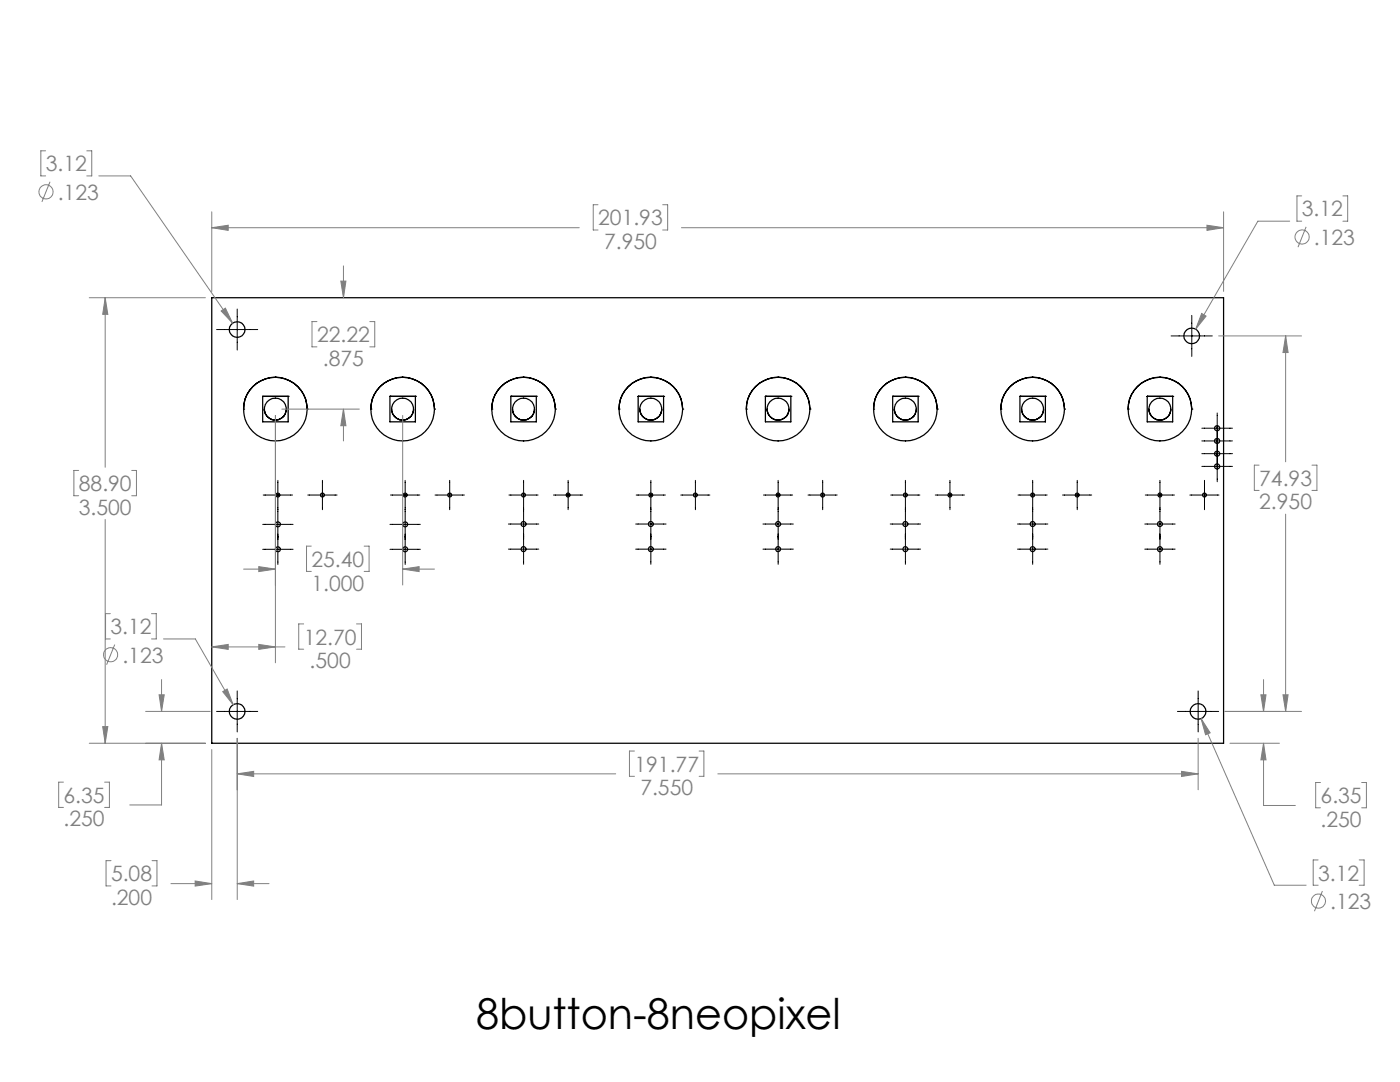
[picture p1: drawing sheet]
<svg xmlns="http://www.w3.org/2000/svg" width="279mm" height="216mm" viewBox="0 0 279 216" stroke-linecap="round" stroke-linejoin="round" font-family="sans-serif">
<g fill="none" stroke="#000" stroke-width=".25">
<path d="M42.3 59.4h201.9v88.9h-201.9zM52.4 79.1h5.1M52.4 79.1v5.1h5.1v-5.1M52.4 79.1h.1M55 75.3a6.3 6.3 0 0 0-6.4 6.3M55 75.3a6.4 6.4 0 0 1 6.3 6.3M55 75.3h.1M57.5 79.1h.1M77.8 79.1h.1M77.8 79.1h5.1M77.8 79.1v5.1h5.1v-5.1M80.4 75.3h.1"/>
<path d="M80.4 75.3a6.3 6.3 0 0 0-6.4 6.3M80.4 75.3a6.4 6.4 0 0 1 6.3 6.3M82.9 79.1h.1M102 79.1h.1M102 79.1h5M102 79.1v5.1h5v-5.1M104.5 75.3h.1M104.5 75.3a6.3 6.3 0 0 0-6.4 6.3M104.5 75.3a6.4 6.4 0 0 1 6.3 6.3M107 79.1h.1M127.4 79.1h.1M127.4 79.1h5"/>
<path d="M127.4 79.1v5.1h5v-5.1M129.9 75.3h.1M129.9 75.3a6.3 6.3 0 0 0-6.4 6.3M129.9 75.3a6.4 6.4 0 0 1 6.3 6.3M132.4 79.1h.1M152.8 79.1h.1M152.8 79.1h5M152.8 79.1v5.1h5v-5.1M155.3 75.3h.1M155.3 75.3a6.4 6.4 0 0 1 6.3 6.3M155.3 75.3a6.3 6.3 0 0 0-6.4 6.3M157.8 79.1h.1"/>
<path d="M178.2 79.1h.1M178.2 79.1h5M178.2 79.1v5.1h5v-5.1M180.7 75.3h.1M180.7 75.3a6.3 6.3 0 0 0-6.4 6.3M180.7 75.3a6.4 6.4 0 0 1 6.3 6.3M183.2 79.1h.1M203.6 79.1h.1M203.6 79.1h5M203.6 79.1v5.1h5v-5.1M206.1 75.3h.1M206.1 75.3a6.3 6.3 0 0 0-6.4 6.3"/>
<path d="M206.1 75.3a6.4 6.4 0 0 1 6.3 6.3M208.6 79.1h.1M229 79.1h.1M229 79.1h5M229 79.1v5.1h5v-5.1M231.5 75.3a6.3 6.3 0 0 0-6.4 6.3M231.5 75.3a6.4 6.4 0 0 1 6.3 6.3M231.5 75.3h.1M234 79.1h.1M48.6 81.6h.1M52.7 81.6a2.22 2.22 0 0 0 2.3 2.2M55 83.8h.1"/>
<path d="M57.1 81.6a2.16 2.16 0 0 1-2.1 2.2M61.3 81.6h.1M74 81.6h.1M78.1 81.6a2.22 2.22 0 0 0 2.3 2.2M80.4 83.8h.1M82.5 81.6a2.16 2.16 0 0 1-2.1 2.2M86.7 81.6h.1M98.1 81.6h.1M102.3 81.6a2.22 2.22 0 0 0 2.2 2.2M104.5 83.8h.1M106.7 81.6a2.16 2.16 0 0 1-2.2 2.2M110.8 81.6h.1"/>
<path d="M123.5 81.6h.1M127.7 81.6a2.22 2.22 0 0 0 2.2 2.2M129.9 83.8h.1M132.1 81.6a2.16 2.16 0 0 1-2.2 2.2M136.2 81.6h.1M148.9 81.6h.1M153.1 81.6a2.22 2.22 0 0 0 2.2 2.2M155.3 83.8h.1M157.5 81.6a2.16 2.16 0 0 1-2.2 2.2M161.6 81.6h.1M174.3 81.6h.1M178.5 81.6a2.22 2.22 0 0 0 2.2 2.2"/>
<path d="M180.7 83.8h.1M182.9 81.6a2.16 2.16 0 0 1-2.2 2.2M187 81.6h.1M199.7 81.6h.1M203.9 81.6a2.22 2.22 0 0 0 2.2 2.2M206.1 83.8h.1M208.3 81.6a2.16 2.16 0 0 1-2.2 2.2M212.4 81.6h.1M225.1 81.6h.1M229.3 81.6a2.22 2.22 0 0 0 2.2 2.2M231.5 83.8h.1M233.7 81.6a2.16 2.16 0 0 1-2.2 2.2"/>
<path d="M237.8 81.6h.1"/>
<circle cx="47.3" cy="65.8" r="1.56"/>
<circle cx="237.8" cy="67" r="1.56"/>
<circle cx="54.9" cy="81.6" r="6.4"/>
<circle cx="54.9" cy="81.6" r="2.19"/>
<circle cx="55.5" cy="98.8" r=".39"/>
<circle cx="64.3" cy="98.8" r=".39"/>
<circle cx="80.3" cy="81.6" r="6.4"/>
<circle cx="80.3" cy="81.6" r="2.19"/>
<circle cx="80.9" cy="98.8" r=".39"/>
<circle cx="89.7" cy="98.8" r=".39"/>
<circle cx="104.5" cy="98.8" r=".38"/>
<circle cx="104.5" cy="81.6" r="6.4"/>
<circle cx="104.5" cy="81.6" r="2.19"/>
<circle cx="113.4" cy="98.8" r=".38"/>
<circle cx="129.9" cy="98.8" r=".38"/>
<circle cx="129.9" cy="81.6" r="6.4"/>
<circle cx="129.9" cy="81.6" r="2.19"/>
<circle cx="138.8" cy="98.8" r=".38"/>
<circle cx="155.3" cy="98.8" r=".38"/>
<circle cx="155.3" cy="81.6" r="6.4"/>
<circle cx="155.3" cy="81.6" r="2.19"/>
<circle cx="164.2" cy="98.8" r=".38"/>
<circle cx="180.7" cy="98.8" r=".38"/>
<circle cx="180.7" cy="81.6" r="6.4"/>
<circle cx="180.7" cy="81.6" r="2.19"/>
<circle cx="189.6" cy="98.8" r=".38"/>
<circle cx="206.1" cy="98.8" r=".38"/>
<circle cx="206.1" cy="81.6" r="6.4"/>
<circle cx="206.1" cy="81.6" r="2.19"/>
<circle cx="215" cy="98.8" r=".38"/>
<circle cx="231.5" cy="98.8" r=".38"/>
<circle cx="231.5" cy="81.6" r="6.4"/>
<circle cx="231.5" cy="81.6" r="2.19"/>
<circle cx="240.4" cy="98.8" r=".38"/>
<circle cx="242.9" cy="88" r=".51"/>
<circle cx="242.9" cy="90.5" r=".51"/>
<circle cx="242.9" cy="85.5" r=".51"/>
<circle cx="242.9" cy="93.1" r=".51"/>
<circle cx="55.5" cy="104.6" r=".5"/>
<circle cx="55.5" cy="109.6" r=".5"/>
<circle cx="80.9" cy="104.6" r=".5"/>
<circle cx="80.9" cy="109.6" r=".5"/>
<circle cx="104.5" cy="109.6" r=".5"/>
<circle cx="104.5" cy="104.6" r=".5"/>
<circle cx="129.9" cy="109.6" r=".5"/>
<circle cx="129.9" cy="104.6" r=".5"/>
<circle cx="155.3" cy="109.6" r=".5"/>
<circle cx="155.3" cy="104.6" r=".5"/>
<circle cx="180.7" cy="109.6" r=".5"/>
<circle cx="180.7" cy="104.6" r=".5"/>
<circle cx="206.1" cy="109.6" r=".5"/>
<circle cx="206.1" cy="104.6" r=".5"/>
<circle cx="231.5" cy="109.6" r=".5"/>
<circle cx="231.5" cy="104.6" r=".5"/>
<circle cx="47.3" cy="142" r="1.56"/>
<circle cx="239.1" cy="142" r="1.56"/>
</g>
<g fill="none" stroke="#808080" stroke-width=".2">
<path d="M9.1 30.1h-1v5h1M10 36.3l-1.6 4M17.3 30.1h1v5h-1M19.7 35.1h6.4l20.3 29.4M259.8 39.1h-1v5h1M268 39.1h1v5h-1M17.8 59.4h23.2M21 59.4l.5 3.3h-1zM21 59.4v33.8M42.3 45.4l3.2-.5v1.1zM42.3 42.3v15.8M42.3 45.4h73.3"/>
<path d="M68 56.1h1l-.5 3.3zM68.5 53.1v6.3M119.3 40.9h-.9v5h.9M132.3 40.9h.9v5h-.9M136 45.4h108.2M240.9 44.9l3.3 .5-3.3 .6zM244.2 42.3v15.8M257.4 44.1h-6.4l-12.4 21.6M260.7 45.3l-1.7 4M44.1 62.1l.9-.6 1.4 3zM63.3 64.2h-1v5h1M73.8 64.2h1v5h-1"/>
<path d="M239.8 62.5l.9 .6-2.1 2.6zM243.2 67h16.6M256.6 67v25.1M256.6 67l.5 3.3h-1.1zM15.7 93.9h-1v5h1M26.3 93.9h.9v5h-.9M55 82.9v49.4M56.2 81.6h15.5M68.5 81.6l.5 3.3h-1zM68.5 81.6v6.4M80.4 82.9v33.8M251.3 92.8h-1v5.1h1"/>
<path d="M261.8 92.8h1v5.1h-1M21 103.6v44.7M48.6 113.6h6.4M51.6 113.1l3.4 .5-3.4 .5zM62.1 109h-.9v5h.9M72.7 109h1v5h-1M80.4 113.6l3.2-.5v1zM80.4 113.6h6.3M256.6 102.6v39.4M22 122.4h-.9v5.1h.9M22.9 128.6l-1.6 4M30.2 122.4h1v5.1h-1"/>
<path d="M31.8 138.6h1l-.6 3.4zM32.2 135.6v6.4M32.6 127.5h6.4l7.5 13.1M42.3 129.1l3.2-.5v1zM42.3 129.1h14.6M44.4 138l.9-.5 1.2 3.1zM51.6 128.6l3.4 .5-3.4 .5zM60.6 124.5h-1v5h1M71.2 124.5h.9v5h-.9M251.6 138.6h1.1l-.5 3.4zM252.2 135.6v6.4M256 138.6h1.1l-.5 3.4z"/>
<path d="M12.7 156.1h-1v5h1M17.8 148.3h23.2M20.5 145h1l-.5 3.3zM20.9 156.1h.9v5h-.9M29.1 142h12.8M32.2 148.3l.6 3.3h-1zM32.2 148.3v12.3h-6.3M42.3 149.6v29.9M47.3 147.3v32.2M47.3 154.4h75.6M47.3 154.4l3.3-.5v1zM126.6 149.9h-1v5h1"/>
<path d="M139.5 149.9h1v5h-1M143.3 154.4h95.8M235.8 153.9l3.3 .5-3.3 .5zM239.1 147.3v10.3M239.7 143.4l1.8 2.8-.9 .4zM239.7 143.4l14.6 33.2h6.4M244.5 142h15.3M245.5 148.3h9.8M252.2 148.3l.5 3.3h-1.1zM252.2 148.3v12.4h6.3M263.5 156.1h-.9v5.1h.9M271.7 156.1h1v5.1h-1"/>
<path d="M22.2 171.7h-1v5.1h1M30.3 171.7h1v5.1h-1M34.1 176.3h8.2M38.9 175.8l3.4 .5-3.4 .5zM47.3 176.3h6.4M47.3 176.3l3.3-.5v1zM263.1 171.6h-1v5h1M263.9 177.8l-1.6 4M271.3 171.6h.9v5h-.9"/>
<circle cx="9.2" cy="38.3" r="1.4"/>
<circle cx="259.9" cy="47.3" r="1.41"/>
<circle cx="22.1" cy="130.6" r="1.41"/>
<circle cx="263.1" cy="179.8" r="1.42"/>
</g>
<g fill="none" stroke="#000" stroke-width=".2">
<path d="M43.2 65.8h8.2M47.3 61.7v8.1M233.7 67h8.2M237.8 62.9v8.2M52.5 98.8h5.9M55.5 95.8v16.8M61.4 98.8h5.9M64.3 95.8v5.9M77.9 98.8h5.9M80.9 95.8v16.8M86.8 98.8h5.9M89.7 95.8v5.9"/>
<path d="M101.6 98.8h5.8M104.5 95.8v16.8M110.5 98.8h5.8M113.4 95.8v5.9M127 98.8h5.8M129.9 95.8v16.8M135.9 98.8h5.8M138.8 95.8v5.9M152.4 98.8h5.8M155.3 95.8v16.8M161.3 98.8h5.8M164.2 95.8v5.9"/>
<path d="M177.8 98.8h5.8M180.7 95.8v16.8M186.7 98.8h5.8M189.6 95.8v5.9M203.2 98.8h5.8M206.1 95.8v16.8M212.1 98.8h5.8M215 95.8v5.9M228.6 98.8h5.8M231.5 95.8v16.8M237.5 98.8h5.8M239.9 85.4h6.1"/>
<path d="M239.9 88h6.1M239.9 90.5h6.1M239.9 93.1h6.1M240.4 95.8v5.9M242.9 82.4v13.7M52.4 104.6h6.1M52.4 109.6h6.1M77.8 104.6h6.1M77.8 109.6h6.1M101.5 104.6h6M101.5 109.6h6M126.9 104.6h6"/>
<path d="M126.9 109.6h6M152.3 104.6h6M152.3 109.6h6M177.7 104.6h6M177.7 109.6h6M203.1 104.6h6M203.1 109.6h6M228.5 104.6h6M228.5 109.6h6M47.3 137.9v8.1M239.1 137.9v8.1M43.2 142h8.2"/>
<path d="M235 142h8.2"/>
</g>
<path d="M20.5 145h1l-.5 3.3zM21 59.4l.5 3.3h-1zM42.3 45.4l3.2-.5v1.1zM240.9 44.9l3.3 .5-3.3 .6zM47.3 154.4l3.3-.5v1zM235.8 153.9l3.3 .5-3.3 .5zM44.4 138l2.1 2.6-1.2-3.1zM47.3 176.3l3.3-.5v1zM38.9 175.8l3.4 .5-3.4 .5zM31.8 138.6h1l-.6 3.4zM32.2 148.3l.6 3.3h-1zM256.6 67l.5 3.3h-1.1zM256 138.6h1.1l-.5 3.4zM251.6 138.6h1.1l-.5 3.4zM252.2 148.3l.5 3.3h-1.1zM239.7 143.4l.9 3.2 .9-.4zM239.8 62.5l-1.2 3.2 2.1-2.6zM44.1 62.1l2.3 2.4-1.4-3zM68.5 81.6l.5 3.3h-1zM68 56.1h1l-.5 3.3zM51.6 113.1l3.4 .5-3.4 .5zM80.4 113.6l3.2-.5v1zM51.6 128.6l3.4 .5-3.4 .5zM42.3 129.1l3.2-.5v1z" fill="#808080"/>
<text font-size="8.5" x="95" y="205.3">8button-8neopixel</text>
<g font-size="4.2" fill="#808080">
<text x="9.1" y="34.2">3.12</text>
<text x="11.5" y="39.9">.123</text>
<text x="119.4" y="45">201.93</text>
<text x="259.8" y="43.2">3.12</text>
<text x="120.5" y="49.7">7.950</text>
<text x="262.2" y="48.9">.123</text>
<text x="63.3" y="68.3">22.22</text>
<text x="64.4" y="73">.875</text>
<text x="15.7" y="98">88.90</text>
<text x="251.3" y="96.9">74.93</text>
<text x="251.3" y="101.7">2.950</text>
<text x="15.7" y="102.7">3.500</text>
<text x="62.2" y="113.1">25.40</text>
<text x="62.2" y="117.8">1.000</text>
<text x="22" y="126.5">3.12</text>
<text x="60.6" y="128.6">12.70</text>
<text x="24.4" y="132.2">.123</text>
<text x="61.8" y="133.4">.500</text>
<text x="126.6" y="153.9">191.77</text>
<text x="12.7" y="160.2">6.35</text>
<text x="127.8" y="158.7">7.550</text>
<text x="263.6" y="160.2">6.35</text>
<text x="12.7" y="164.9">.250</text>
<text x="263.6" y="165">.250</text>
<text x="22.2" y="175.8">5.08</text>
<text x="263.1" y="175.7">3.12</text>
<text x="22.2" y="180.6">.200</text>
<text x="265.5" y="181.4">.123</text>
</g>
</svg>
